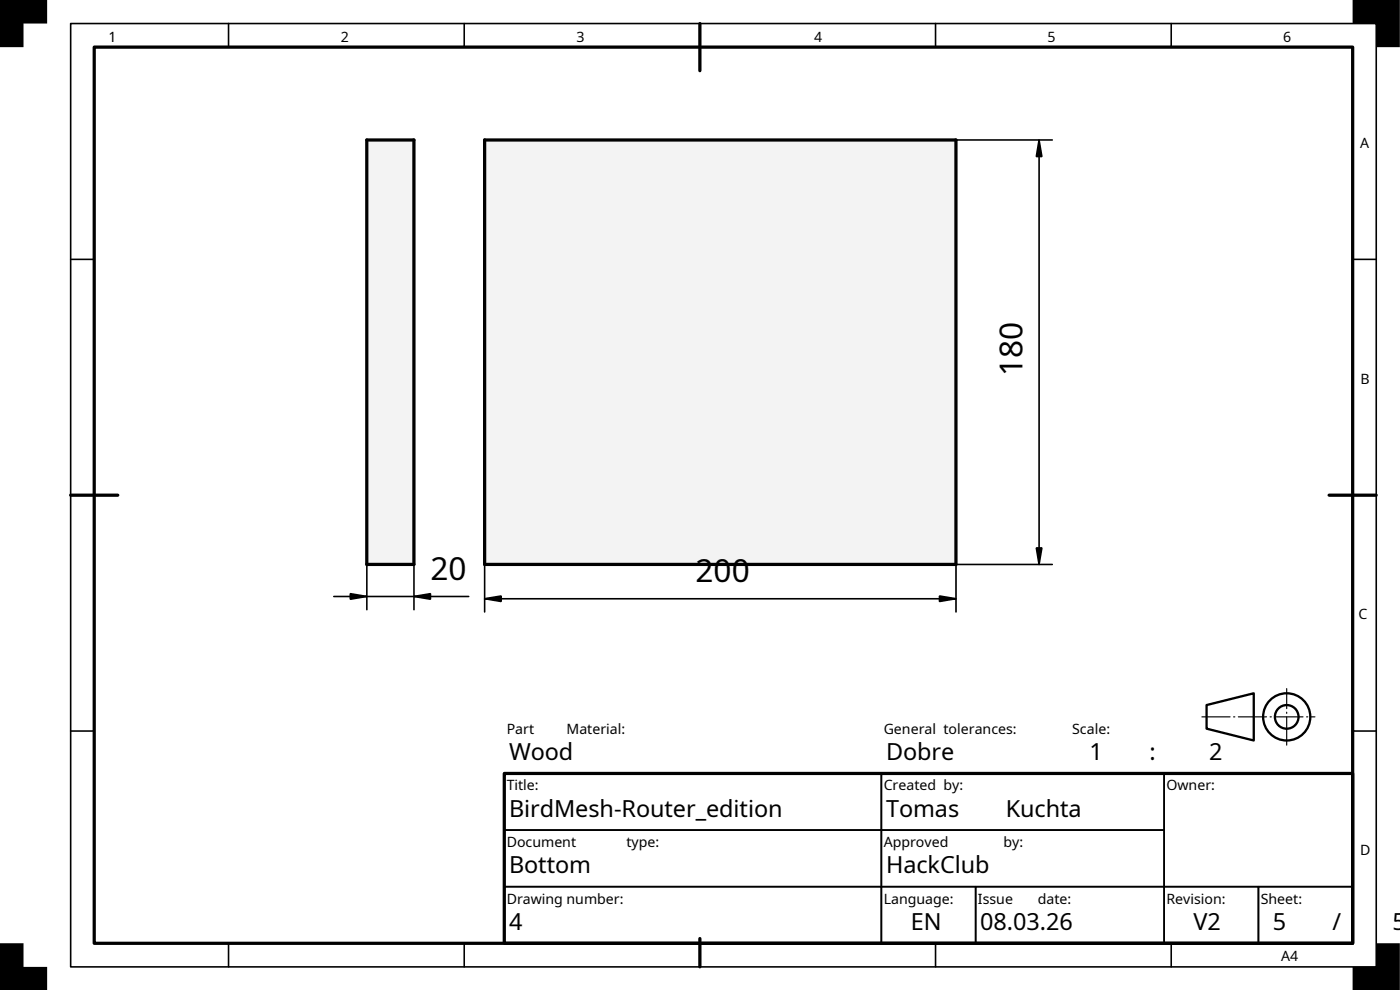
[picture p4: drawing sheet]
<svg xmlns="http://www.w3.org/2000/svg" width="297mm" height="210mm" viewBox="0 0 297 210" stroke-linecap="round" stroke-linejoin="round" font-family="sans-serif">
<path d="M20 10h267v190h-267zM148.5 5v10M15 105h10M282 105h10M107 164h180v36h-180zM148.5 199v6" fill="none" stroke="#000" stroke-width=".69"/>
<g fill="none" stroke="#000" stroke-width=".34">
<path d="M15 5h277v200h-277zM48.5 5v5M98.5 5v5M198.5 5v5M248.5 5v5M15 55h5M287 55h5M15 155h5M287 155h5M107 164h80v12h-80zM107 176h80v12h-80zM187 176h60v12h-60z"/>
<path d="M187 164h60v12h-60zM247 164h40v24h-40zM48.5 200v5M98.5 200v5M107 188h80v12h-80zM187 188h20v12h-20zM198.5 200v5M207 188h40v12h-40zM247 188h20v12h-20zM248.5 200v5M267 188h20v12h-20z"/>
</g>
<g fill="#000">
<path d="M0 0h10v5h-5v5h-5z" fill-rule="evenodd"/>
<path d="M287 0h10v10h-5v-5h-5z" fill-rule="evenodd"/>
<path d="M0 200h5v5h5v4.9h-10z" fill-rule="evenodd"/>
<path d="M292 200h5v9.9h-10v-4.9h5z" fill-rule="evenodd"/>
</g>
<g fill="none" stroke="#000" stroke-width=".49">
<path d="M256 149.5l10-2.5v10l-10-2.5z"/>
<circle cx="273" cy="152" r="5"/>
<circle cx="273" cy="152" r="2.51"/>
</g>
<path d="M255 152h24M273 158v-12" fill="none" stroke="#000" stroke-width=".24" stroke-dasharray="6 .7 .3 .7"/>
<path d="M152.8 74.7h.1" fill="none" stroke="#000" stroke-width=".21"/>
<path d="M102.8 29.7h100v90h-100z" fill-rule="evenodd" fill="#f1f3f5"/>
<path d="M102.8 29.7h100v90h-100z" fill="none" stroke="#000" stroke-width=".69"/>
<path d="M202.8 29.7h20.5M220.5 29.7l.5 3.5h-1.1zM220.5 29.7v90M102.8 119.7v10M219.9 116.2h1.1l-.5 3.5zM223.3 119.7h-20.5v10M102.8 126.9l3.5-.5v1.1zM102.8 126.9h100M199.3 126.4l3.5 .5-3.5 .6z" fill="none" stroke="#000" stroke-width=".34"/>
<path d="M220.5 29.7l.5 3.5h-1.1zM219.9 116.2h1.1l-.5 3.5zM102.8 126.9l3.5-.5v1.1zM199.3 126.4l3.5 .5-3.5 .6z" fill="#000"/>
<path d="M77.8 29.7h10v90h-10z" fill-rule="evenodd" fill="#f1f3f5"/>
<path d="M77.8 29.7h10v90h-10z" fill="none" stroke="#000" stroke-width=".69"/>
<path d="M77.8 119.7v9.6M87.8 119.7v9.6M70.8 126.5h28.7M74.3 125.9l3.5 .6-3.5 .6zM87.8 126.5l3.5-.6v1.2z" fill="none" stroke="#000" stroke-width=".34"/>
<path d="M74.3 125.9l3.5 .6-3.5 .6zM87.8 126.5l3.5-.6v1.2z" fill="#000"/>
<g font-size="6.7">
<text x="217" y="79.7" transform="rotate(-90 217 79.7)">180</text>
<text x="91.4" y="123">20</text>
<text x="147.6" y="123.5">200</text>
</g>
<g font-size="5">
<text x="108" y="161.1">Wood</text>
<text x="188" y="161.1">Dobre</text>
<text x="231.2" y="161.1">1</text>
<text x="243.9" y="161.1">:</text>
<text x="256.6" y="161.1">2</text>
<text x="108" y="173.1">BirdMesh-Router_edition</text>
<text x="188" y="173.1">Tomas</text>
<text x="213.4" y="173.1">Kuchta</text>
<text x="108" y="185.1">Bottom</text>
<text x="188" y="185.1">HackClub</text>
<text x="108" y="197.1">4</text>
<text x="193.2" y="197.1">EN</text>
<text x="208" y="197.1">08.03.26</text>
<text x="253.2" y="197.1">V2</text>
<text x="270" y="197.1">5</text>
<text x="282.7" y="197.1">/</text>
<text x="295.4" y="197.1">5</text>
</g>
<g font-size="3">
<text x="23" y="8.8">1</text>
<text x="72.3" y="8.8">2</text>
<text x="122.3" y="8.8">3</text>
<text x="172.7" y="8.8">4</text>
<text x="222.3" y="8.8">5</text>
<text x="272.3" y="8.8">6</text>
<text x="288.6" y="31.3">A</text>
<text x="288.6" y="81.3">B</text>
<text x="288.3" y="131.3">C</text>
<text x="107.5" y="155.6">Part</text>
<text x="120.2" y="155.6">Material:</text>
<text x="187.5" y="155.6">General tolerances:</text>
<text x="227.5" y="155.6">Scale:</text>
<text x="107.5" y="167.6">Title:</text>
<text x="187.5" y="167.6">Created by:</text>
<text x="247.5" y="167.6">Owner:</text>
<text x="107.5" y="179.6">Document</text>
<text x="132.9" y="179.6">type:</text>
<text x="187.5" y="179.6">Approved</text>
<text x="212.9" y="179.6">by:</text>
<text x="288.6" y="181.3">D</text>
<text x="107.5" y="191.6">Drawing number:</text>
<text x="187.5" y="191.6">Language:</text>
<text x="207.5" y="191.6">Issue</text>
<text x="220.2" y="191.6">date:</text>
<text x="247.5" y="191.6">Revision:</text>
<text x="267.5" y="191.6">Sheet:</text>
<text x="271.8" y="203.8">A4</text>
</g>
</svg>
